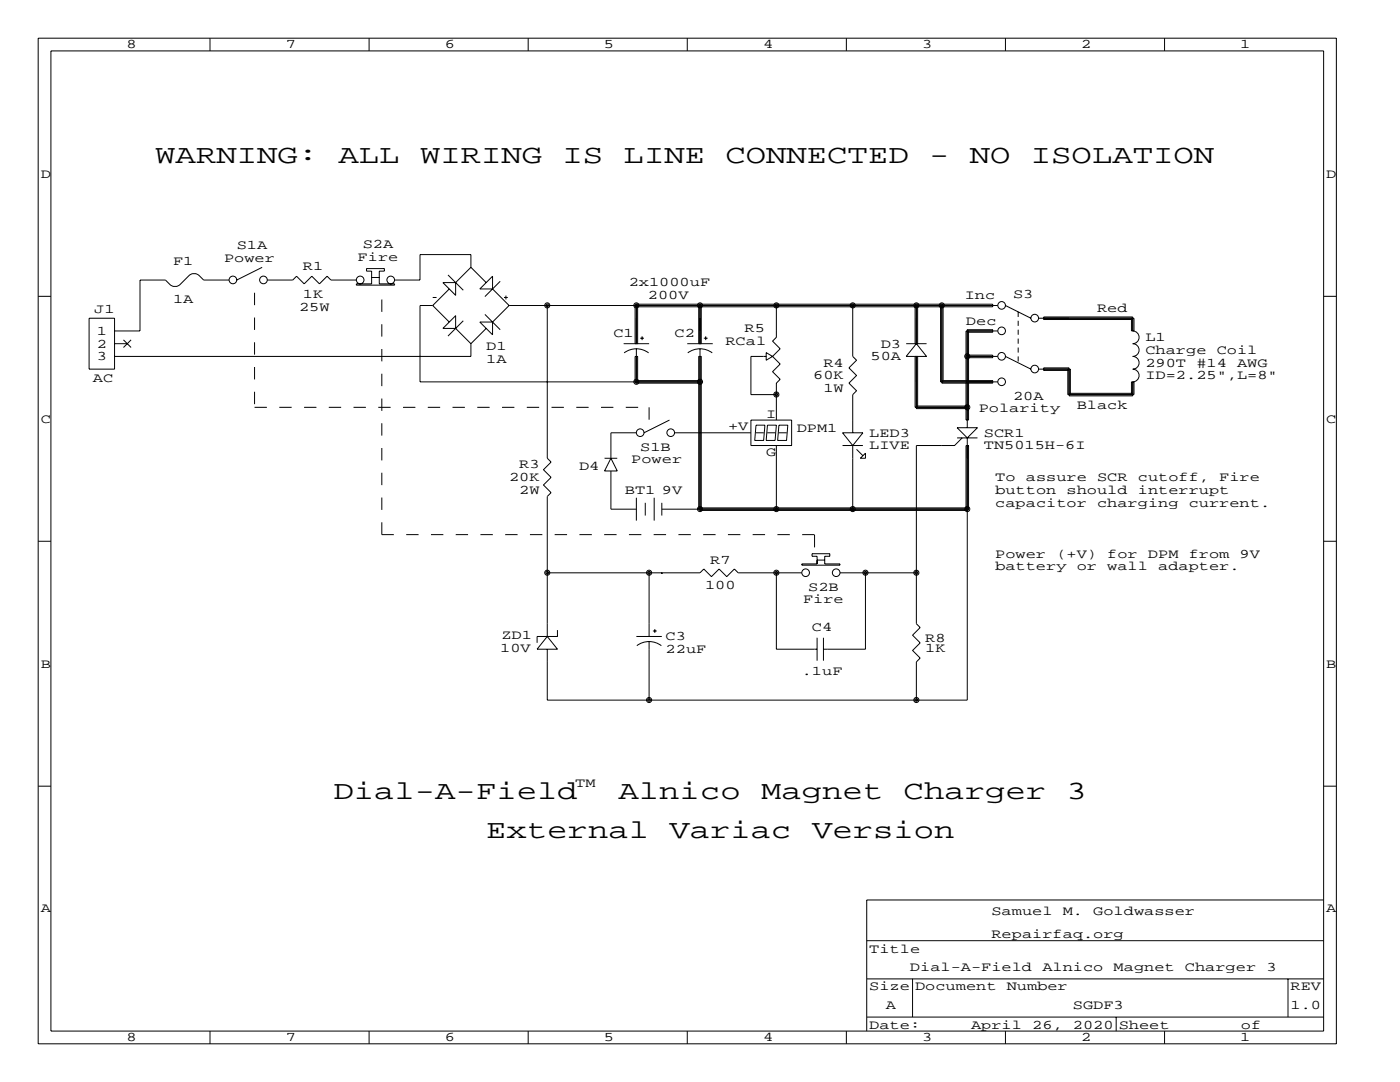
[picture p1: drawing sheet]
<svg xmlns="http://www.w3.org/2000/svg" width="279mm" height="216mm" viewBox="0 0 279 216" stroke-linecap="round" stroke-linejoin="round" font-family="sans-serif">
<g fill="none" stroke="#000" stroke-width=".2">
<path d="M7.6 7.6h259.1v200.7h-259.1zM10.2 10.2h254v195.5h-254zM41.9 7.6v2.6M73.7 7.6v2.6M105.4 7.6v2.6M137.2 7.6v2.6M168.9 7.6v2.6M200.7 7.6v2.6M232.4 7.6v2.6M7.6 59.1h2.6M45.7 55.9h-5.1l-1-1-.5-.3h-.7l-.6 .3-2 2-.5 .2h-.8l-.5-.2-1-1h-5.1v10.1h-5M52.3 53.3l-5.1 2.6"/>
<path d="M53.3 55.9h5.1l.8-.8 1.5 1.5 1.5-1.5 1.6 1.5 1.5-1.5 .7 .8h5.1M73.2 53.6h3.5v.5h-1v2.5h3v.3h-7.6v-.3h3.1v-2.5h-1zM74.2 55.4h1.5M86.4 59.4h.7M88.4 56.4h2.5v2.5zM89.4 54.9l3.1 3M89.7 57.7l-3.3 3.3M94 53.3l-3.1 3.1M94 53.3l3 3.1M94 53.3v-2.5h-10.2v5.1h-5.1M95.8 57.7l2.5-2.6v2.6zM98.3 57.7l3.3 3.3"/>
<path d="M99.8 56.1l-3 3.1M100.6 59.4h.7M101 59v.7M264.2 59.1h2.5M17.8 63.5h5.1v10.2h-5.1zM22.9 68.6h2.5M24.6 67.8l1.6 1.5M26.2 67.8l-1.6 1.5M86.4 61l3.3 3.3M86.4 61h-2.6v15.2h55.9M88.4 65.5l2.5-2.5v2.5zM90.9 65.5l3.1 3.1"/>
<path d="M92.5 64l-3.1 3.1M94 68.6v2.5h-71.1M95.8 64.3h2.5v2.5zM96.8 62.7l3 3.1M97 65.5l-3 3.1M101.6 61l-3.3 3.3M101.6 61h97.5M109.2 61v30.4l.8 .8-1.5 1.5 1.5 1.5-1.5 1.6 1.5 1.5-.8 .8v27.9M124.5 68.6h5M124.6 70.4a4.1 4.1 0 0 1 4.8 0M126.7 76.2v-5.1h.6v5.1M126.7 61v7.6"/>
<path d="M127 61.2h71.1v-.5h-71.1v7.9M127 69.6v6.9h12.7M127 75.9h12.7M127.3 61v7.6M127.8 67.5h.7M128.1 67.1v.8M137.2 68.6h5M137.3 70.4a4.1 4.1 0 0 1 4.8 0M139.4 61v7.6M139.7 61v7.6M139.7 69.6v32.3h53.3M140 61v7.6"/>
<path d="M140.5 67.5h.7M140.8 67.1v.8M152.9 71.1h-3v7.6h5M152.9 70.4l1.3 .7-1.3 .8zM154.2 71.1l1.5 1.5-1.5 1.6 1.5 1.5-.8 .8v7.3M154.9 61v6.3l-.7 .8 1.5 1.5-1.5 1.5M170.2 61v10.1l.7 .8-1.5 1.5 1.5 1.5-1.5 1.6 1.5 1.5-.7 .7v7.7M180.8 68.6h4.1M182.6 71.1v10.2h10.4M182.6 61v7.6M182.9 61v7.6M182.9 71.1v10.4h10.1"/>
<path d="M182.9 68.6l2 2.5h-4.1zM183.1 61v7.6M183.1 71.1v10.2M187.7 61v15.2h11.4M188 61v15.5h10.1v-.6h-10.1M188.2 61v15.2M193 71.1h6.1M193 66.3h5.1v-.5h-5.1v19.5M193 70.9h5.1v.5h-5.1M193.3 66v17.8h-.5v-17.8h6.3M200.7 61l5 2.5M200.7 71.1l5 2.6"/>
<path d="M203.2 62.2v1M203.2 64v1M203.2 65.8v1M203.2 67.6v1M203.2 69.3v1.1M203.2 71.1v1M207.3 63.5h19v2.5h-.5v-2.5M207.3 73.7h6.3v5M213.1 73.7v5h13.2v-2.5h-.5v2.5M213.4 78.5h12.7M226.1 63.8h-17.8v-.6h17.8v2.8a1.27 1.27 0 0 1 1.2 1.3 1.27 1.27 0 0 1-1.2 1.3 1.27 1.27 0 0 1 1.2 1.3 1.27 1.27 0 0 1-1.2 1.2 1.27 1.27 0 0 1 1.2 1.3 1.27 1.27 0 0 1-1.2 1.3 1.27 1.27 0 0 1 1.2 1.2 1.27 1.27 0 0 1-1.2 1.3v2.8h-12.7v-5.6h-5.1v.5h5.1M120.6 91.4h2.6"/>
<path d="M121.9 91.4l1.3 2.6h-2.6zM121.9 94v7.6h5.1M127 99.3v4.6M127 86.4h-5.1v5M130.6 99.3v4.6M133.6 83.8l-5.1 2.6M134.6 86.4h15.3M149.9 83.8h8.1v5.1h-8.1zM150.9 86.4h1.5M150.9 84.8h1.8l-.3 3.1h-1.8zM153.2 86.4h1.5M153.2 84.8h1.7l-.2 3.1h-1.8z"/>
<path d="M154.9 88.9v12.7M155.4 86.4h1.6M155.4 84.8h1.8l-.2 3.1h-1.8zM168.1 86.4h4.1l-2 2.5zM168.1 88.9h4.1M170.2 88.9v12.7M170.9 89.7l1.3 1.2M172.7 90.4v1h-1zM182.9 81h10.1M191 85.3h4.1l-2.1 2.1zM191 87.4h4.1M192 87.4l-1.5 1.5h-7.6v35.6l.7 .7-1.5 1.5 1.5 1.6-1.5 1.5 1.5 1.5-.7 .8v7.6"/>
<path d="M193 87.4v52.3h-83.8v-10.2M7.6 108h2.6M109.2 114.3h30.5l.8-.8 1.5 1.6 1.5-1.6 1.5 1.6 1.6-1.6 .7 .8h12.7M128.8 100.3v2.6M129.5 114.3v12.7M132.1 114.3h.1M132.1 100.3v2.6M132.1 101.6h61.2M139.4 101.6v-30.5h.6v30.5M139.7 101.3h53.3M154.9 114.3v15.2h8.2M160 112.5h3.1v-1.5h-1v-.5h3.5v.5h-1v1.5h3v.3h-7.6z"/>
<path d="M163.1 111.8h1.5M167.6 114.3h15.3M172.7 114.3v15.2h-8.4M192.8 101.6v-12.7h.5v12.7M264.2 108h2.5M109.2 127l2.1 2.5h-4.1zM111.3 125.7v1.3h-4.1v1.3M127 127h5.1M127.1 128.8a4.1 4.1 0 0 1 4.9 0M129.5 128v11.7M130.3 125.9h.8M130.7 125.5v.8"/>
<path d="M163.1 127.3v4.5M164.3 127.3v4.5M182.9 139.7h.1M7.6 156.9h2.6M264.2 156.9h2.5M264.2 179.6h-91.2v26.1M173 195.3h91.2M173 187.7h91.2M182.1 195.3v7.6M257 195.3v7.6M41.9 205.7v2.6M73.7 205.7v2.6"/>
<path d="M105.4 205.7v2.6M137.2 205.7v2.6M168.9 205.7v2.6M173 202.9h91.2M200.7 205.7v2.6M222.8 202.9v2.8M232.4 205.7v2.6"/>
<circle cx="46.5" cy="55.9" r=".76"/>
<circle cx="52.6" cy="55.9" r=".76"/>
<circle cx="71.9" cy="55.9" r=".76"/>
<circle cx="78" cy="55.9" r=".76"/>
<circle cx="109.2" cy="60.9" r=".51"/>
<circle cx="109.2" cy="60.9" r=".25"/>
<circle cx="127" cy="76.2" r=".51"/>
<circle cx="127" cy="60.9" r=".51"/>
<circle cx="127" cy="76.2" r=".25"/>
<circle cx="127" cy="60.9" r=".25"/>
<circle cx="139.7" cy="76.2" r=".51"/>
<circle cx="139.7" cy="60.9" r=".51"/>
<circle cx="139.7" cy="76.2" r=".25"/>
<circle cx="139.7" cy="60.9" r=".25"/>
<circle cx="154.9" cy="78.7" r=".51"/>
<circle cx="154.9" cy="60.9" r=".51"/>
<circle cx="154.9" cy="78.7" r=".25"/>
<circle cx="154.9" cy="60.9" r=".25"/>
<circle cx="170.2" cy="60.9" r=".51"/>
<circle cx="170.2" cy="60.9" r=".25"/>
<circle cx="182.9" cy="60.9" r=".51"/>
<circle cx="182.9" cy="60.9" r=".25"/>
<circle cx="188" cy="60.9" r=".51"/>
<circle cx="188" cy="60.9" r=".25"/>
<circle cx="193" cy="71.1" r=".51"/>
<circle cx="193" cy="71.1" r=".25"/>
<circle cx="199.9" cy="76.2" r=".76"/>
<circle cx="199.9" cy="66" r=".76"/>
<circle cx="199.9" cy="60.9" r=".76"/>
<circle cx="199.9" cy="71.1" r=".76"/>
<circle cx="206.5" cy="63.5" r=".76"/>
<circle cx="206.5" cy="73.6" r=".76"/>
<circle cx="127.8" cy="86.3" r=".76"/>
<circle cx="133.9" cy="86.3" r=".76"/>
<circle cx="193" cy="81.3" r=".51"/>
<circle cx="193" cy="81.3" r=".25"/>
<circle cx="109.2" cy="114.3" r=".51"/>
<circle cx="109.2" cy="114.3" r=".25"/>
<circle cx="129.5" cy="114.3" r=".51"/>
<circle cx="129.5" cy="114.3" r=".25"/>
<circle cx="139.7" cy="101.6" r=".51"/>
<circle cx="139.7" cy="101.6" r=".25"/>
<circle cx="154.9" cy="114.3" r=".51"/>
<circle cx="154.9" cy="101.6" r=".51"/>
<circle cx="154.9" cy="101.6" r=".25"/>
<circle cx="154.9" cy="114.3" r=".25"/>
<circle cx="160.8" cy="114.3" r=".76"/>
<circle cx="166.9" cy="114.3" r=".76"/>
<circle cx="170.2" cy="101.6" r=".51"/>
<circle cx="170.2" cy="101.6" r=".25"/>
<circle cx="172.7" cy="114.3" r=".51"/>
<circle cx="172.7" cy="114.3" r=".25"/>
<circle cx="182.9" cy="114.3" r=".51"/>
<circle cx="182.9" cy="114.3" r=".25"/>
<circle cx="193" cy="101.6" r=".51"/>
<circle cx="193" cy="101.6" r=".25"/>
<circle cx="129.5" cy="139.7" r=".51"/>
<circle cx="129.5" cy="139.7" r=".25"/>
<circle cx="182.9" cy="139.7" r=".51"/>
<circle cx="182.9" cy="139.7" r=".25"/>
</g>
<path d="M50.8 58.4v22.9M50.8 81.3h78.7M129.5 81.3v2.5M76.2 106.7v-48.3M162.6 106.7h-86.4M162.6 109.2v-2.5" fill="none" stroke="#000" stroke-width=".2" stroke-dasharray="2.5" stroke-linecap="butt"/>
<g font-size="5.3">
<text x="31" y="32.5">WARNING:</text>
<text x="67.6" y="32.5">ALL</text>
<text x="83.8" y="32.5">WIRING</text>
<text x="112.3" y="32.5">IS</text>
<text x="124.5" y="32.5">LINE</text>
<text x="144.8" y="32.5">CONNECTED</text>
<text x="185.4" y="32.5">-</text>
<text x="193.5" y="32.5">NO</text>
<text x="205.7" y="32.5">ISOLATION</text>
<text x="66.5" y="159.5">Dial-A-Field</text>
<text x="123.4" y="159.5">Alnico</text>
<text x="151.9" y="159.5">Magnet</text>
<text x="180.3" y="159.5">Charger</text>
<text x="212.9" y="159.5">3</text>
<text x="97" y="167.1">External</text>
<text x="133.6" y="167.1">Variac</text>
<text x="162.1" y="167.1">Version</text>
</g>
<g font-size="2.6">
<text x="25.3" y="9.7">8</text>
<text x="57" y="9.7">7</text>
<text x="88.8" y="9.7">6</text>
<text x="120.5" y="9.7">5</text>
<text x="152.3" y="9.7">4</text>
<text x="184" y="9.7">3</text>
<text x="215.8" y="9.7">2</text>
<text x="247.5" y="9.7">1</text>
<text x="8.1" y="35.5">D</text>
<text x="264.7" y="35.5">D</text>
<text x="34.5" y="52.8">F1</text>
<text x="44.7" y="52.3">Power</text>
<text x="47.2" y="49.8">S1A</text>
<text x="60.5" y="53.8">R1</text>
<text x="71.4" y="52.1">Fire</text>
<text x="72.4" y="49.5">S2A</text>
<text x="60.5" y="59.4">1K</text>
<text x="125.5" y="57.1">2x1000uF</text>
<text x="129.3" y="59.7">200V</text>
<text x="192.5" y="59.7">Inc</text>
<text x="202.2" y="59.4">S3</text>
<text x="18.8" y="62.5">J1</text>
<text x="34.5" y="60.5">1A</text>
<text x="59.7" y="62">25W</text>
<text x="192.8" y="64.8">Dec</text>
<text x="218.9" y="62.2">Red</text>
<text x="19.3" y="66.8">1</text>
<text x="19.3" y="69.3">2</text>
<text x="19.3" y="71.9">3</text>
<text x="97" y="69.8">D1</text>
<text x="122.4" y="67.3">C1</text>
<text x="134.6" y="67.3">C2</text>
<text x="144.8" y="68.8">RCal</text>
<text x="148.6" y="66.3">R5</text>
<text x="173.7" y="71.9">50A</text>
<text x="175.8" y="69.3">D3</text>
<text x="228.6" y="68.1">L1</text>
<text x="228.6" y="70.6">Charge</text>
<text x="242.8" y="70.6">Coil</text>
<text x="18.5" y="76.2">AC</text>
<text x="97" y="72.4">1A</text>
<text x="162.3" y="75.7">60K</text>
<text x="164.3" y="73.2">R4</text>
<text x="228.6" y="73.2">290T</text>
<text x="228.6" y="75.7">ID=2.25&quot;,L=8&quot;</text>
<text x="238.8" y="73.2">#14</text>
<text x="246.9" y="73.2">AWG</text>
<text x="152.9" y="83.3">I</text>
<text x="164.3" y="78.2">1W</text>
<text x="195.3" y="82.3">Polarity</text>
<text x="202.2" y="79.8">20A</text>
<text x="214.9" y="81.5">Black</text>
<text x="8.1" y="84.3">C</text>
<text x="127.8" y="89.9">S1B</text>
<text x="145.3" y="85.9">+V</text>
<text x="159" y="86.1">DPM1</text>
<text x="173.5" y="87.1">LED3</text>
<text x="173.5" y="89.7">LIVE</text>
<text x="196.3" y="87.1">SCR1</text>
<text x="196.3" y="89.7">TN5015H-6I</text>
<text x="264.7" y="84.3">C</text>
<text x="103.6" y="93.5">R3</text>
<text x="115.6" y="93.7">D4</text>
<text x="126" y="92.5">Power</text>
<text x="152.9" y="90.9">G</text>
<text x="101.6" y="96">20K</text>
<text x="103.6" y="98.6">2W</text>
<text x="124.7" y="98.6">BT1 9V</text>
<text x="198.6" y="96">To</text>
<text x="198.6" y="101.1">capacitor</text>
<text x="198.6" y="98.6">button</text>
<text x="204.7" y="96">assure</text>
<text x="212.9" y="98.6">should</text>
<text x="218.9" y="96">SCR</text>
<text x="218.9" y="101.1">charging</text>
<text x="227.1" y="96">cutoff,</text>
<text x="227.1" y="98.6">interrupt</text>
<text x="237.2" y="101.1">current.</text>
<text x="243.3" y="96">Fire</text>
<text x="141.7" y="112.5">R7</text>
<text x="198.6" y="113.8">battery</text>
<text x="198.6" y="111.3">Power</text>
<text x="210.8" y="111.3">(+V)</text>
<text x="214.9" y="113.8">or</text>
<text x="221" y="113.8">wall</text>
<text x="221" y="111.3">for</text>
<text x="229.1" y="111.3">DPM</text>
<text x="231.1" y="113.8">adapter.</text>
<text x="237.2" y="111.3">from</text>
<text x="247.4" y="111.3">9V</text>
<text x="140.7" y="117.6">100</text>
<text x="161.3" y="117.9">S2B</text>
<text x="160.3" y="120.4">Fire</text>
<text x="162.1" y="126">C4</text>
<text x="99.8" y="130">10V</text>
<text x="100.1" y="127.5">ZD1</text>
<text x="132.8" y="127.8">C3</text>
<text x="132.8" y="130.3">22uF</text>
<text x="184.7" y="128">R8</text>
<text x="184.7" y="130">1K</text>
<text x="8.1" y="133.2">B</text>
<text x="160" y="134.6">.1uF</text>
<text x="264.7" y="133.2">B</text>
<text x="114.8" y="157">TM</text>
<text x="8.1" y="182.1">A</text>
<text x="197.9" y="182.6">Samuel</text>
<text x="212.1" y="182.6">M.</text>
<text x="218.2" y="182.6">Goldwasser</text>
<text x="264.7" y="182.1">A</text>
<text x="173.5" y="190.2">Title</text>
<text x="197.9" y="187.2">Repairfaq.org</text>
<text x="173.5" y="197.6">Size Document</text>
<text x="181.6" y="193.8">Dial-A-Field</text>
<text x="200.9" y="197.6">Number</text>
<text x="208" y="193.8">Alnico</text>
<text x="222.2" y="193.8">Magnet</text>
<text x="236.5" y="193.8">Charger</text>
<text x="252.7" y="193.8">3</text>
<text x="257.6" y="197.6">REV</text>
<text x="176.8" y="201.4">A</text>
<text x="214.1" y="201.4">SGDF3</text>
<text x="257.6" y="201.4">1.0</text>
<text x="25.3" y="207.8">8</text>
<text x="57" y="207.8">7</text>
<text x="88.8" y="207.8">6</text>
<text x="120.5" y="207.8">5</text>
<text x="152.3" y="207.8">4</text>
<text x="173.5" y="205.2">Date:</text>
<text x="184" y="207.8">3</text>
<text x="193.8" y="205.2">April</text>
<text x="206" y="205.2">26,</text>
<text x="214.1" y="205.2">2020 Sheet</text>
<text x="215.8" y="207.8">2</text>
<text x="247.5" y="207.8">1</text>
<text x="247.7" y="205.2">of</text>
</g>
</svg>
